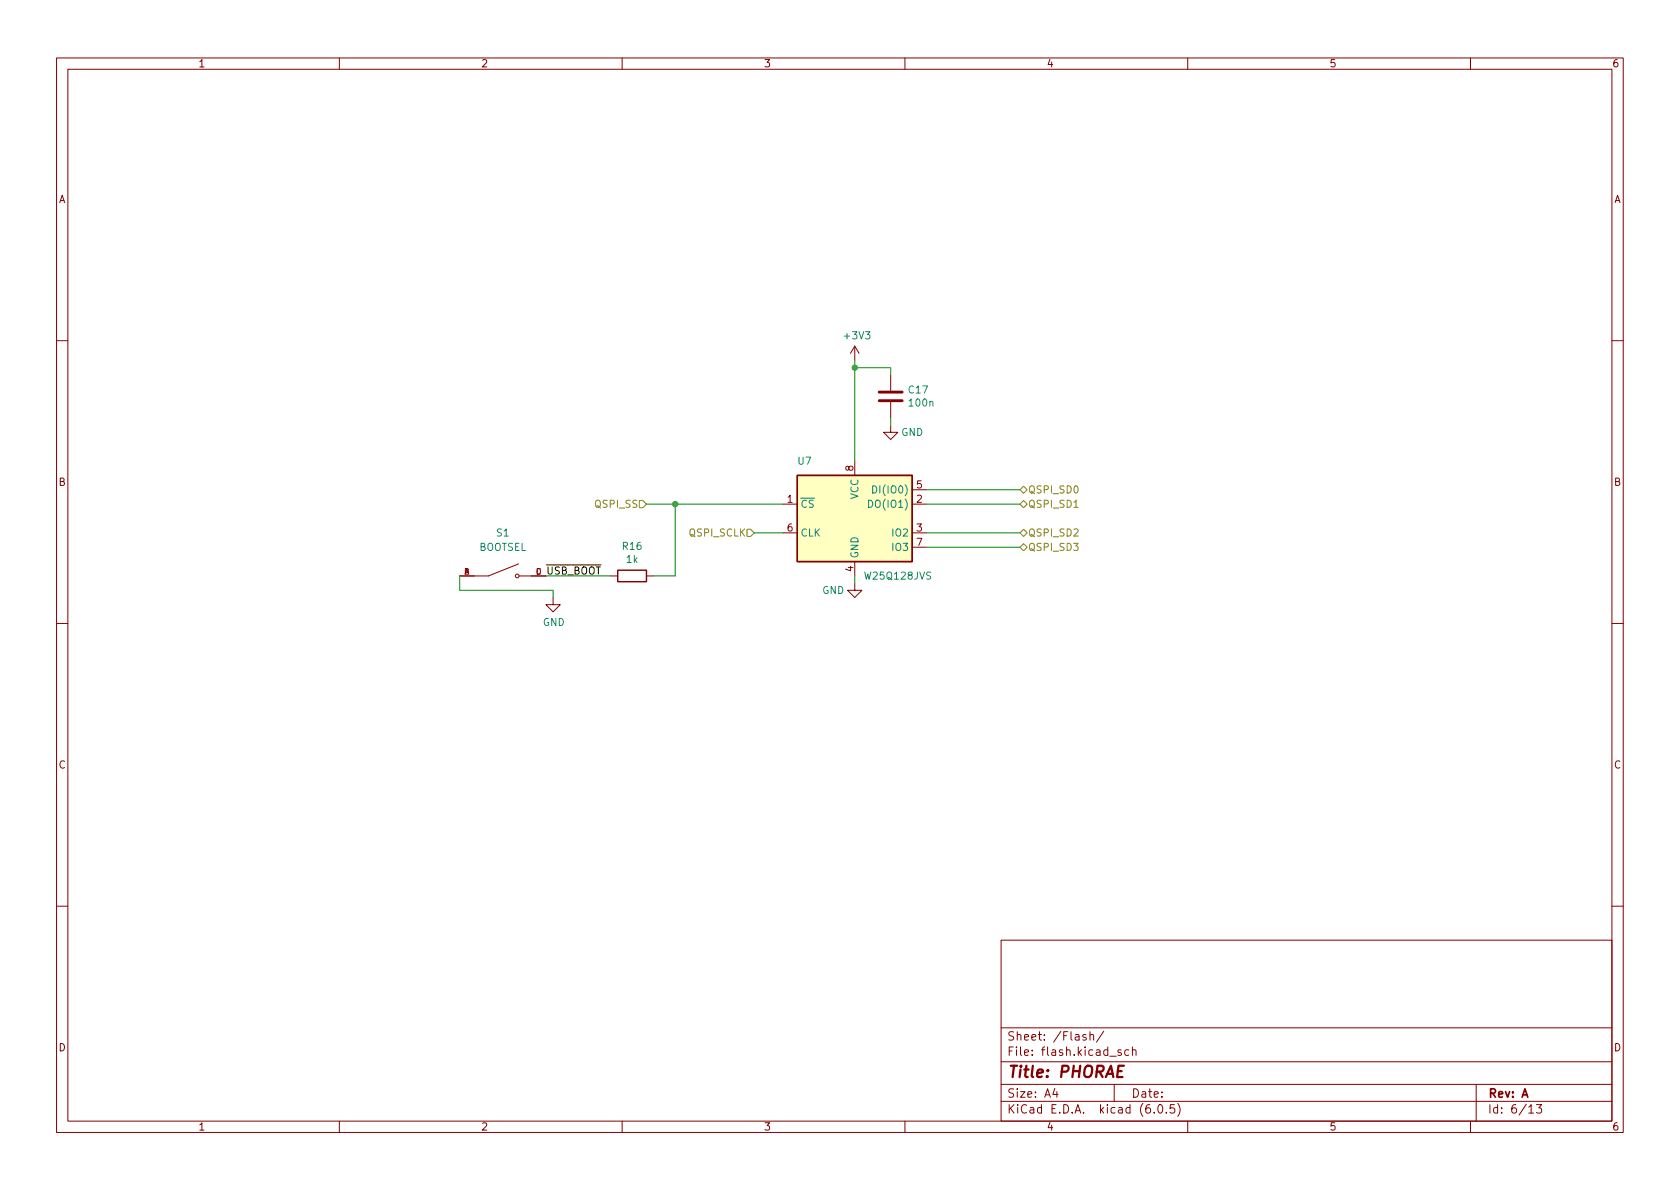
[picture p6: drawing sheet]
<svg xmlns="http://www.w3.org/2000/svg" width="297mm" height="210mm" viewBox="0 0 297 210" stroke-linecap="round" stroke-linejoin="round" font-family="sans-serif">
<g fill="none" stroke="#840000" stroke-width=".18">
<path d="M10 10.2h277v190.1h-277zM12 12.2h273v186.1h-273zM60 10.2v2M110 10.2v2M160 10.2v2M210 10.2v2M260 10.2v2M10 60.2h2M151.1 61.2l-.7 1.3M151.1 61.2v2.5M151.1 61.2l.8 1.3M157.5 75.2v1.2h1.2l-1.2 1.3-1.3-1.3h1.3"/>
<path d="M157.5 66.3v2.8M157.5 71.1v2.8M285 60.2h2M91.7 99.7l-5.3 2.1h-5.1M138.4 89.1h2.6M138.4 94.2h2.6M151.1 81.5v2.6M151.1 99.3v2.5M161.3 89.1h2.5M161.3 94.2h2.5M161.3 86.6h2.5M161.3 96.8h2.5"/>
<path d="M10 110.2h2M91.8 101.8h4.7M97.8 105.7v1.2h1.3l-1.3 1.3-1.3-1.3h1.3M107.9 101.8h1.3M114.3 101.8h1.3M151.1 103.1v1.3h1.3l-1.3 1.3-1.2-1.3h1.2M285 110.2h2M10 160.2h2M177 166.3h108v32h-108zM285 160.2h2M60 198.3v2M110 198.3v2"/>
<path d="M160 198.3v2M177 194.8h108M177 191.8h108M177 187.8h108M177 181.8h108M186.5 192.5l-.4 1h1M186.9 193v1M192 183l-.4-.1-.2 .2 .1 .3 .5 .1v.4h-.6M192.7 183.1l.2-.2 .4 .1 .1 .9M192.7 182.4v1.5M195.1 182.4l-1.2 1.9M197 191.8v3"/>
<path d="M198.2 185.7l-.3-.1-.3 .2 .1 .3 .5 .1v.4h-.6M199.6 185.7l-.5-.1-.2 .3v.4l.1 .3h.6M200.2 185.8l.2-.2 .4 .1 .1 .9M200.2 185.1v1.5M204.1 196.7v.1M204.9 195.4l.2-.1a.81 .81 0 0 1 .6 .7 .81 .81 0 0 1-.3 .8h-.2a.81 .81 0 0 1-.6-.6 .81 .81 0 0 1 .3-.8zM206.2 196.7v.1M207.6 195.3h-.7v.7l.2-.1 .5 .1 .1 .2-.1 .5-.2 .1-.5-.1M208.2 195.1a1.72 1.72 0 0 1 0 2.3M210 198.3v2M260 198.3v2M261 191.8v6.5"/>
<path d="M270.3 195.8l.4-.5v1.5M270.3 196.8h.9M271.7 195.3h.9l-.5 .6 .4 .1v.7l-.2 .1h-.4l-.2-.1"/>
<circle cx="91.4" cy="101.8" r=".33"/>
</g>
<path d="M198.7 188.5h-.9l-.3 2h1" fill="none" stroke="#840000" stroke-width=".4"/>
<path d="M155.4 70.9h4.1M155.4 69.3h4.1" fill="none" stroke="#840000" stroke-width=".51"/>
<path d="M141 84.1h20.3v15.2h-20.3z" fill="#ffffc2" stroke="#ffffc2" stroke-width=".18"/>
<path d="M141 84.1h20.3v15.2h-20.3zM109.2 100.8h5.1v2.1h-5.1z" fill="none" stroke="#840000" stroke-width=".25"/>
<path d="M153.6 88.5a.64 .64 0 0 1 .7 .6 .64 .64 0 0 1-.7 .6zM154.3 85.9a.64 .64 0 0 1 .7 .6 .64 .64 0 0 1-.7 .7z" fill="none" stroke="#008484" stroke-width=".18"/>
<path d="M113 88.5h.7l.6 .6-.6 .7h-.7zM132.1 93.6h.6l.6 .6-.6 .7h-.6zM180.3 94.2l.7-.6 .6 .6-.6 .7zM180.3 86.6l.7-.6 .6 .6-.6 .6zM180.3 89.1l.7-.6 .6 .6-.6 .7zM180.3 96.8l.7-.7 .6 .7-.6 .6z" fill="none" stroke="#848400" stroke-width=".18"/>
<g fill="none" stroke="#008400" stroke-width=".18">
<path d="M151.1 63.7v17.8M151.1 65h6.4v1.3M157.5 73.9v1.3M114.3 89.1h24.1M119.4 89.1v12.7h-3.8M133.3 94.2h5.1M163.8 94.2h16.5M163.8 96.8h16.5M163.8 86.6h16.5M163.8 89.1h16.5M81.3 101.8v2.6h16.5v1.3M96.5 101.8h11.4"/>
<path d="M151.1 101.8v1.3"/>
</g>
<g fill="#008400" stroke="#008400" stroke-width=".18">
<circle cx="119.4" cy="89.1" r=".46"/>
<circle cx="151.1" cy="65" r=".46"/>
</g>
<text font-size="2.8" fill="#840000" x="178" y="190.6">Title: PHORAE</text>
<g font-size="2.1" fill="#840000">
<text x="178" y="184">Sheet: /Flash/</text>
<text x="178" y="186.7">File: flash.kicad_sch</text>
<text x="178" y="196.9">KiCad E.D.A. kicad (6.0.5)</text>
<text x="178" y="194.1">Size: A4</text>
<text x="200" y="194.1">Date:</text>
<text x="263" y="194.1">Rev: A</text>
<text x="263" y="196.9">Id: 6/13</text>
</g>
<g font-size="1.8" fill="#840000">
<text x="35" y="11.9">1</text>
<text x="85" y="11.9">2</text>
<text x="135" y="11.9">3</text>
<text x="185" y="11.9">4</text>
<text x="235" y="11.9">5</text>
<text x="285" y="11.9">6</text>
<text x="10.3" y="35.9">A</text>
<text x="285.3" y="35.9">A</text>
<text x="150.9" y="83.3" transform="rotate(-90 150.9 83.3)">8</text>
<text x="10.3" y="85.9">B</text>
<text x="139.2" y="88.9">1</text>
<text x="162.1" y="88.9">2</text>
<text x="162.1" y="86.4">5</text>
<text x="285.3" y="85.9">B</text>
<text x="139.2" y="94">6</text>
<text x="162.1" y="94">3</text>
<text x="150.9" y="101.1" transform="rotate(-90 150.9 101.1)">4</text>
<text x="162.1" y="96.5">7</text>
<text x="10.3" y="135.9">C</text>
<text x="285.3" y="135.9">C</text>
<text x="10.3" y="185.9">D</text>
<text x="285.3" y="185.9">D</text>
<text x="35" y="199.9">1</text>
<text x="85" y="199.9">2</text>
<text x="135" y="199.9">3</text>
<text x="185" y="199.9">4</text>
<text x="235" y="199.9">5</text>
<text x="285" y="199.9">6</text>
</g>
<g font-size="1.8" fill="#008484">
<text x="149.4" y="60">+3V3</text>
<text x="160.7" y="69.6">C17</text>
<text x="160.9" y="71.9">100n</text>
<text x="159.3" y="77.1">GND</text>
<text x="141.1" y="82.2">U7</text>
<text x="141.5" y="89.8">~{CS}</text>
<text x="151.8" y="88.3" transform="rotate(-90 151.8 88.3)">VCC</text>
<text x="154.1" y="89.8">DO(IO1)</text>
<text x="155" y="87.2">DI(IO0)</text>
<text x="87.8" y="94.9">S1</text>
<text x="141.5" y="94.9">CLK</text>
<text x="157.9" y="94.9">IO2</text>
<text x="84.6" y="97.4">BOOTSEL</text>
<text x="110.1" y="97.2">R16</text>
<text x="110.8" y="99.5">1k</text>
<text x="151.8" y="98.8" transform="rotate(-90 151.8 98.8)">GND</text>
<text x="157.9" y="97.4">IO3</text>
<text x="145.4" y="105">GND</text>
<text x="153.1" y="102.5">W25Q128JVS</text>
<text x="96" y="110.7">GND</text>
</g>
<g font-size="1.8" fill="#848400">
<text x="105.4" y="89.8">QSPI_SS</text>
<text x="181.7" y="87.2">QSPI_SD0</text>
<text x="181.7" y="89.8">QSPI_SD1</text>
<text x="122" y="94.9">QSPI_SCLK</text>
<text x="181.7" y="94.9">QSPI_SD2</text>
<text x="181.7" y="97.4">QSPI_SD3</text>
</g>
<text font-size="1.8" x="96.5" y="101.6">~{USB_BOOT}</text>
<g font-size="1.4" fill="#840000">
<text x="82" y="101.6">B</text>
<text x="94.7" y="101.6">D</text>
</g>
</svg>
